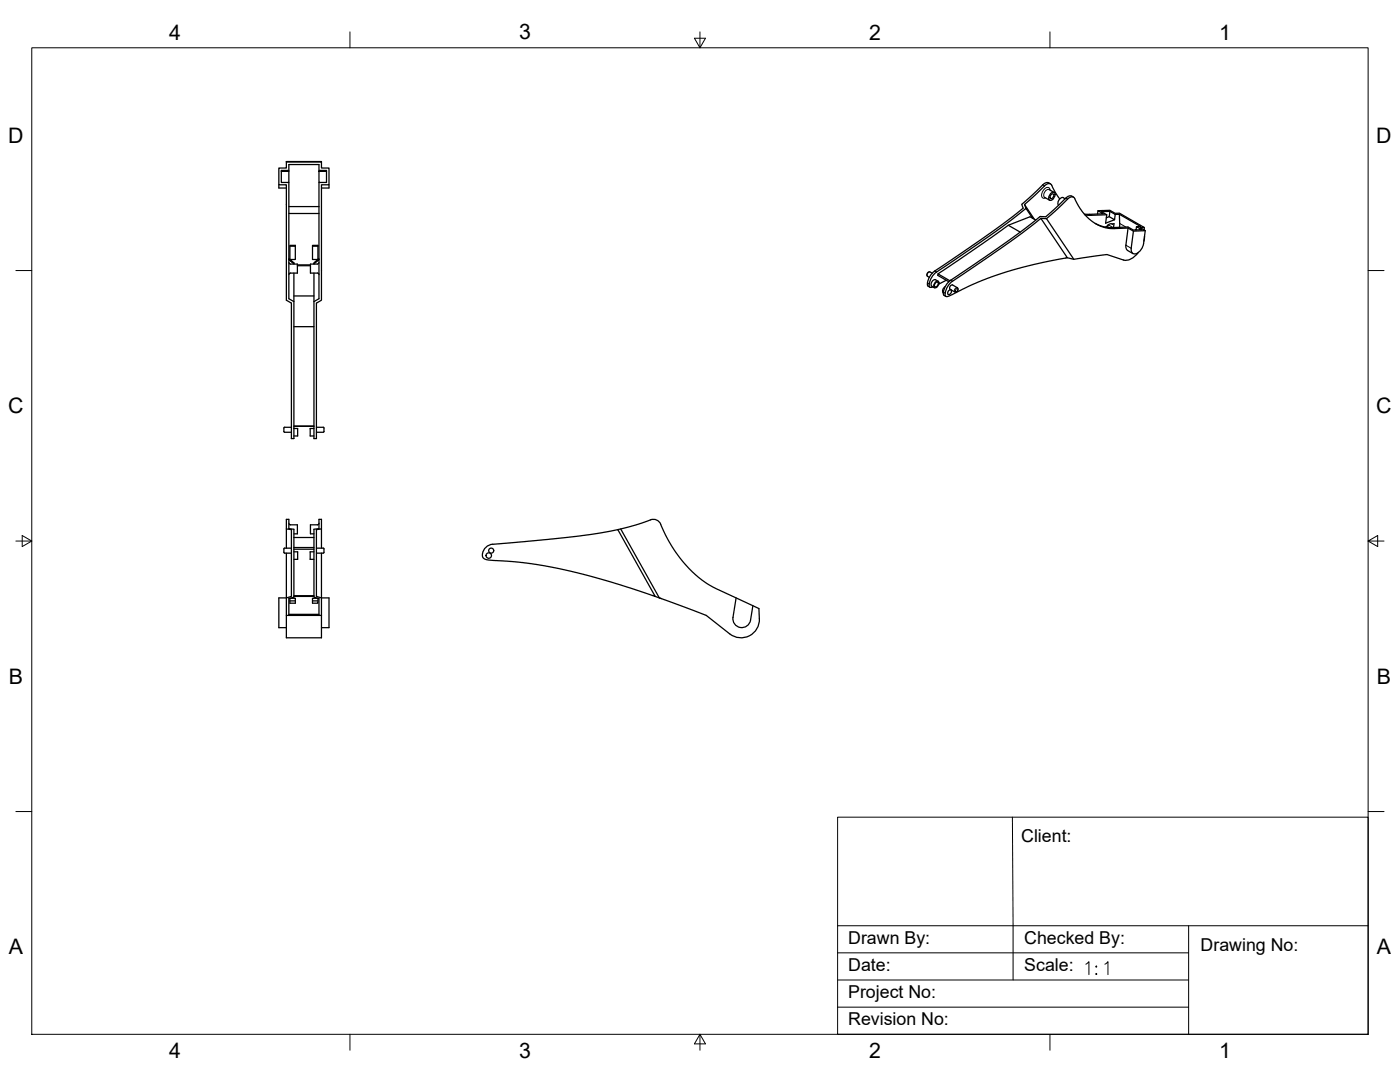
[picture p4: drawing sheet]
<svg xmlns="http://www.w3.org/2000/svg" width="559mm" height="432mm" viewBox="0 0 559 432" stroke-linecap="round" stroke-linejoin="round" font-family="sans-serif">
<!-- layer: Visible -->
<g fill="none" stroke="#000" stroke-width=".51">
<path d="M111.3 73.7v1.3h3M112.3 68.4h3v4.4h-3v-4.8h3v.4M114.3 64.6h14M115.3 72.8v46.4l2 1.2M115.3 68v-2.3h12v2.3M127.3 68.4v-.4h3v4.8h-3v-4.4h3M127.3 72.8v46.4l-2 1.2M131.3 73.7v1.3h-3M417 78.8l1.9 1.1M418.7 75.6l2 1.2M419.3 73.4a2.37 2.37 0 0 0-3.6 .9l-7.9 7.3 .6 1.5-2.5 2-10.6 7.9-18.3 12.6a14.3 14.3 0 0 0-6.2 5.3l-.6 2.7 .1 .5 .9 .5M419.5 77.1a.99 .99 0 0 1 1.5-.2 .99 .99 0 0 1 0 1.5 1.4 1.4 0 0 1-.9 1.3 1.4 1.4 0 0 1-1.5-.2l.1-1.3z"/>
<path d="M419.5 77.7l.6-.4a1.02 1.02 0 0 1 .3 1.3 1.02 1.02 0 0 1-1.3 .5zM423 79.4l-2.5-4a2.41 2.41 0 0 0-2.1-2.1l-1 .4-8.5 7.9 4 5.9M424.4 78.9l.8 .4M424.4 78.9a2.15 2.15 0 0 0-1.9 3M426.1 79.5l-8.4 7.8-2.2-.2M426.1 79.5a1.71 1.71 0 0 1 1.9-1 1.71 1.71 0 0 1 1.4 1.7l1.7 3 2.4 3.1 2.5 2.1 2.5 1.5 2.2 .8 2.3 .5 7.3-.2 2.1 1.2 4.7-.1-2.1-1.3h1.7l-9.9-5.7h-1.7l-2.1-1.2-4.8 .2 2.2 1.2-7.6 .1M428.5 78.7a2.34 2.34 0 0 0-3.6 .9l-7.5 6.9-2.2-.1-12.7 9.6-19.1 13.2a16.6 16.6 0 0 0-5.8 4.7l-.7 1.3-.4 1.9 .2 .7 .8 .5M115.3 85.2h12M115.3 82.4h12M115.7 98.3h2.2M124.7 97.9h2.2v5.7h-2.2zM124.7 98.3h2.2"/>
<path d="M402.4 89.9l4.8 2.7M408.9 81.6l.6 1.5M412.2 87.1l-2.7-4-12.6 9.7-19.1 13.1a14.4 14.4 0 0 0-6.3 5.4l-.5 1.3-.1 1.6 .4 .5 1.1-.2M413.4 87.8l-2.3-1.3-8.7 3.4-28 19.4-.1 .6 4.4 2.5M417.7 87.3l10.9 16.2M437.1 89.2l2.4 1 2.4 .5 8.3-.1 2.2 1.2 3.3-.1-2.1-1.2-.1 1.3M438.2 84.1l-.1 1.3M441.7 85.7l-8.6 .1M442.3 89.8l-.3 .9M442.7 86.5l.3-2.2-3.4 .2 2.1 1.2-.4 3.4 3.6-1.4-2.2-1.2-1.1 .4M443 84.3l2.1 1.3-.2 2.1M443.8 89.3h.8l-.1 1.5"/>
<path d="M444.1 89.5l-1.1-.1-1.8 1.2M445.1 85.6l1.7-.1v5.2M446.8 85.5l8.5 4.9-1.7 .1M450.3 91l-.9 7.9 .7 1.1 2.1 1.2M456.7 90.8v1M456.8 94.3l-.2 1.9M457.1 92.1l-.6 5.1a4.6 4.6 0 0 1-4 4.1 1.73 1.73 0 0 1-1-2.2l.9-6.9M115.3 103.2l.4 .4M115.3 104.8l.6 .6h2.8v3.6h-3l-.4 .6M115.7 103.9l1.6 1.3-2-1.6 .4 .3v-6h2.2v5.7h-2.2l1.6 1.3v.5M117.3 109v66h-1M117.3 118.1h8"/>
<path d="M118.7 106h5.2M118.7 105.7h5.2M125.3 109v66h1v-54l2-1.2v-46.1h3v-6.6h-3v-2.5h-14v2.5h-3v6.6h3v46.1l2 1.2v54M125.3 105.2l2-1.6zM126.9 103.6l-1.6 1.3v.5M127.3 103.2l-.4 .7M127.3 104.8l-.6 .6h-2.8v3.6h3l.4 .6M372.1 109l-1-.5-.9 .4-.2 1.1 .9 .7M373.4 112.6l.7-.4a1.24 1.24 0 0 1 .8 1.1 1.24 1.24 0 0 1-.8 1.2l-.7 .4a1.24 1.24 0 0 1-.8-1.2 1.24 1.24 0 0 1 .8-1.1zM373.4 112.9l.6-.4a1.02 1.02 0 0 1 .3 1.3 1.02 1.02 0 0 1-1.3 .5zM374.4 109.3l4.8 2.8M374.5 112.2l-1.1-.6a1.73 1.73 0 0 0-1.5 2.6l1.1 .7"/>
<path d="M377.3 114.3a1.8 1.8 0 0 0-.8 2.6M377.7 111.8l-3 1.6M379.1 113.1l24.5-16.9 11.9-9.1 10.5 15.8-12.8 2.5-13.1 3.6-9.9 3.6-11.5 5.6a.92 .92 0 0 1-1.3 0 .92 .92 0 0 1-.1-1.2l.6-2.1zM379.4 114l.8-.3 2 1.2 .2 .6-.4 .8-.8 .3-2-1.1-.1-.8zM379.5 115.6a1.13 1.13 0 0 0-1.1 .7 1.13 1.13 0 0 0 .3 1.3l1-1-.1-.9M454.4 100.7a6.3 6.3 0 0 1-5.9 3.1l-6.7-2.2-13.2 1.9-2.6-.6M117.3 130.4h8M113.6 170.5h2.7M113.6 172.5h2.7M113.6 170.5a1.8 1.8 0 0 0 0 2M116.3 175h.1M117.3 171h1.5v3h-1.5"/>
<path d="M117.3 170.1h8M117.3 170h8M125.3 171h-1.5v3h1.5M126.3 170.5h2.7l.3 .3-.1 1.7h-2.9M113.6 218.8h2.7M113.6 218.7a1.8 1.8 0 0 0 0 2M114.3 211.1v-3.8h1v3.6l2 .3v26.5h8v-26.5l2-.3v-3.6h1v3.8l-2 .2v26.7l2 .6v7h-1M114.3 218.8v-7.7l2 .2v26.7l-2 .6v7h1M115.3 208.8l.6 .6h2.8v3.6h-1.4M117.3 219.2h8M117.3 218.5h8M117.3 214.5h8"/>
<path d="M126.3 218.8l2.7-.1 .3 .4-.1 1.6h-2.9M127.3 208.8l-.6 .6h-2.8v3.6h1.4M128.3 211.1v7.7M196.7 217.2l33.1-3.1 8.7-1.2 8.1-1.6 14.9 26.7-19.9-6.4-16.8-4.3-14.4-2.6-15.6-1.2a2 2 0 0 1-2.2-2.5M196.7 217.2a4.5 4.5 0 0 0-4.1 3.8M247.8 211.1l15.4 27.5 .8 .3M263.7 209.2l2.8 6 3 4.9 3.7 4.8 4.8 4.8a33.8 33.8 0 0 0 7.9 5.3l17 7.9 .2 4M263.7 209.2a3.5 3.5 0 0 0-5.5-1.2l-11.6 3.3M113.6 220.7h2.7M114.3 220.7v17.9h-3v11.9h3M115.7 239.8h2.2M115.7 238.8h2.2v1.9h-2.2z"/>
<path d="M117.3 220.2h1.5v3h-1.5M124.7 239.8h2.2M125.3 220.2h-1.5v3h1.5M126.9 238.8h-2.2v1.9h2.2v-1.9M128.3 220.7v17.9h3v11.9h-3M261.5 238l20.4 7.6 9.4 7.4a7.3 7.3 0 0 0 7.8 .7 7.3 7.3 0 0 0 4-6.8M293.8 238.6l-1.2 7.8a3.5 3.5 0 0 0 2.9 4 3.5 3.5 0 0 0 4.1-2.9l.9-5.8M114.3 245.6v8.9h14v-8.9M115.3 245.6v-6.7l2-.6v-.3h8v.3l2 .6v6.7M115.3 245.2h12M115.3 245.6h12"/>
<circle cx="196.1" cy="219.7" r="1.01"/>
<circle cx="195.1" cy="221.7" r="1.09"/>
</g>
<!-- layer: Visible Narrow -->
<g fill="none" stroke="#000" stroke-width=".4">
<path d="M416.2 73.8l.7 .4M418.8 75.6a2.09 2.09 0 0 0-1.8 3.2M419.1 75.8l-.2-.7a2.1 2.1 0 0 0-2.9 1.7l-.3 1.1 .2 .8 .6 .4 .8-.1M425.4 79.1l.7 .4M434.8 85.5l.7 .4M442.4 89.7l1.9 1.1M444 90.8l.7 .4M446.9 89.2l2.5 1.4M449.4 97.9l2.1 1.2M370.2 112.9l.7 .4M371.2 108.5a1.16 1.16 0 0 0-1 1.8M373.1 108.2l.7 .4"/>
<path d="M376.6 116.6l.7 .4M379.5 111.8l.7 .4M381.6 115.4l.2-.2a.53 .53 0 0 1 .4 .8 .53 .53 0 0 1-.9 .1zM382.1 114.8a1.16 1.16 0 0 0-1 1.7"/>
</g>
<!-- layer: Border -->
<g fill="none" stroke="#000" stroke-width=".4">
<path d="M12.7 19.1h533.4v393.7h-533.4zM139.7 12.7v6.4M277.2 15.3h4.4l-2.2 3.8zM279.4 12.7v6.4M419.1 12.7v6.4M6.3 108h6.4M546.1 108h6.3M6.3 215.9h6.4M8.9 213.7l3.8 2.2-3.8 2.2zM546.1 215.9l3.8 2.2v-4.4l-3.8 2.2h6.3M6.3 323.9h6.4M546.1 323.9h6.3"/>
<path d="M139.7 412.8v6.3M279.4 412.8l2.2 3.8h-4.4zM279.4 412.8v6.3M419.1 412.8v6.3"/>
</g>
<!-- layer: Titleblock -->
<path d="M334.3 326.1h211.8v86.7h-211.8zM404.1 326.1l.3 65M334.3 369.4h211.8M474.4 369.4v43.4M334.3 391.1h140.1M334.3 380.3h140.1M433.4 384.8l1.2-1v5.2M437.3 385.8l.3-.3 .2 .3-.2 .2zM437.3 388.7l.3-.2 .2 .2-.2 .3zM441 384.8l1.2-1v5.2M334.3 401.9h140.1" fill="none" stroke="#000" stroke-width=".4"/>
<g font-size="8.5">
<text x="67.5" y="15.8">4</text>
<text x="207.2" y="15.7">3</text>
<text x="346.9" y="15.8">2</text>
<text x="486.6" y="15.8">1</text>
<text x="3.3" y="57">D</text>
<text x="549.3" y="57">D</text>
<text x="3.3" y="165">C</text>
<text x="549.3" y="165">C</text>
<text x="3.5" y="272.9">B</text>
<text x="549.6" y="272.9">B</text>
<text x="3.5" y="380.9">A</text>
<text x="549.6" y="380.9">A</text>
<text x="67.5" y="422.2">4</text>
<text x="207.2" y="422.1">3</text>
<text x="346.9" y="422.2">2</text>
<text x="486.6" y="422.2">1</text>
</g>
<g font-size="7.1">
<text x="407.6" y="336.2">Client:</text>
<text x="338.6" y="376.6">Drawn By:</text>
<text x="408.8" y="376.7">Checked By:</text>
<text x="479.2" y="379.6">Drawing No:</text>
<text x="338.6" y="387.4">Date:</text>
<text x="408.8" y="387.5">Scale:</text>
<text x="338.6" y="398.3">Project No:</text>
<text x="338.5" y="409.1">Revision No:</text>
</g>
</svg>
